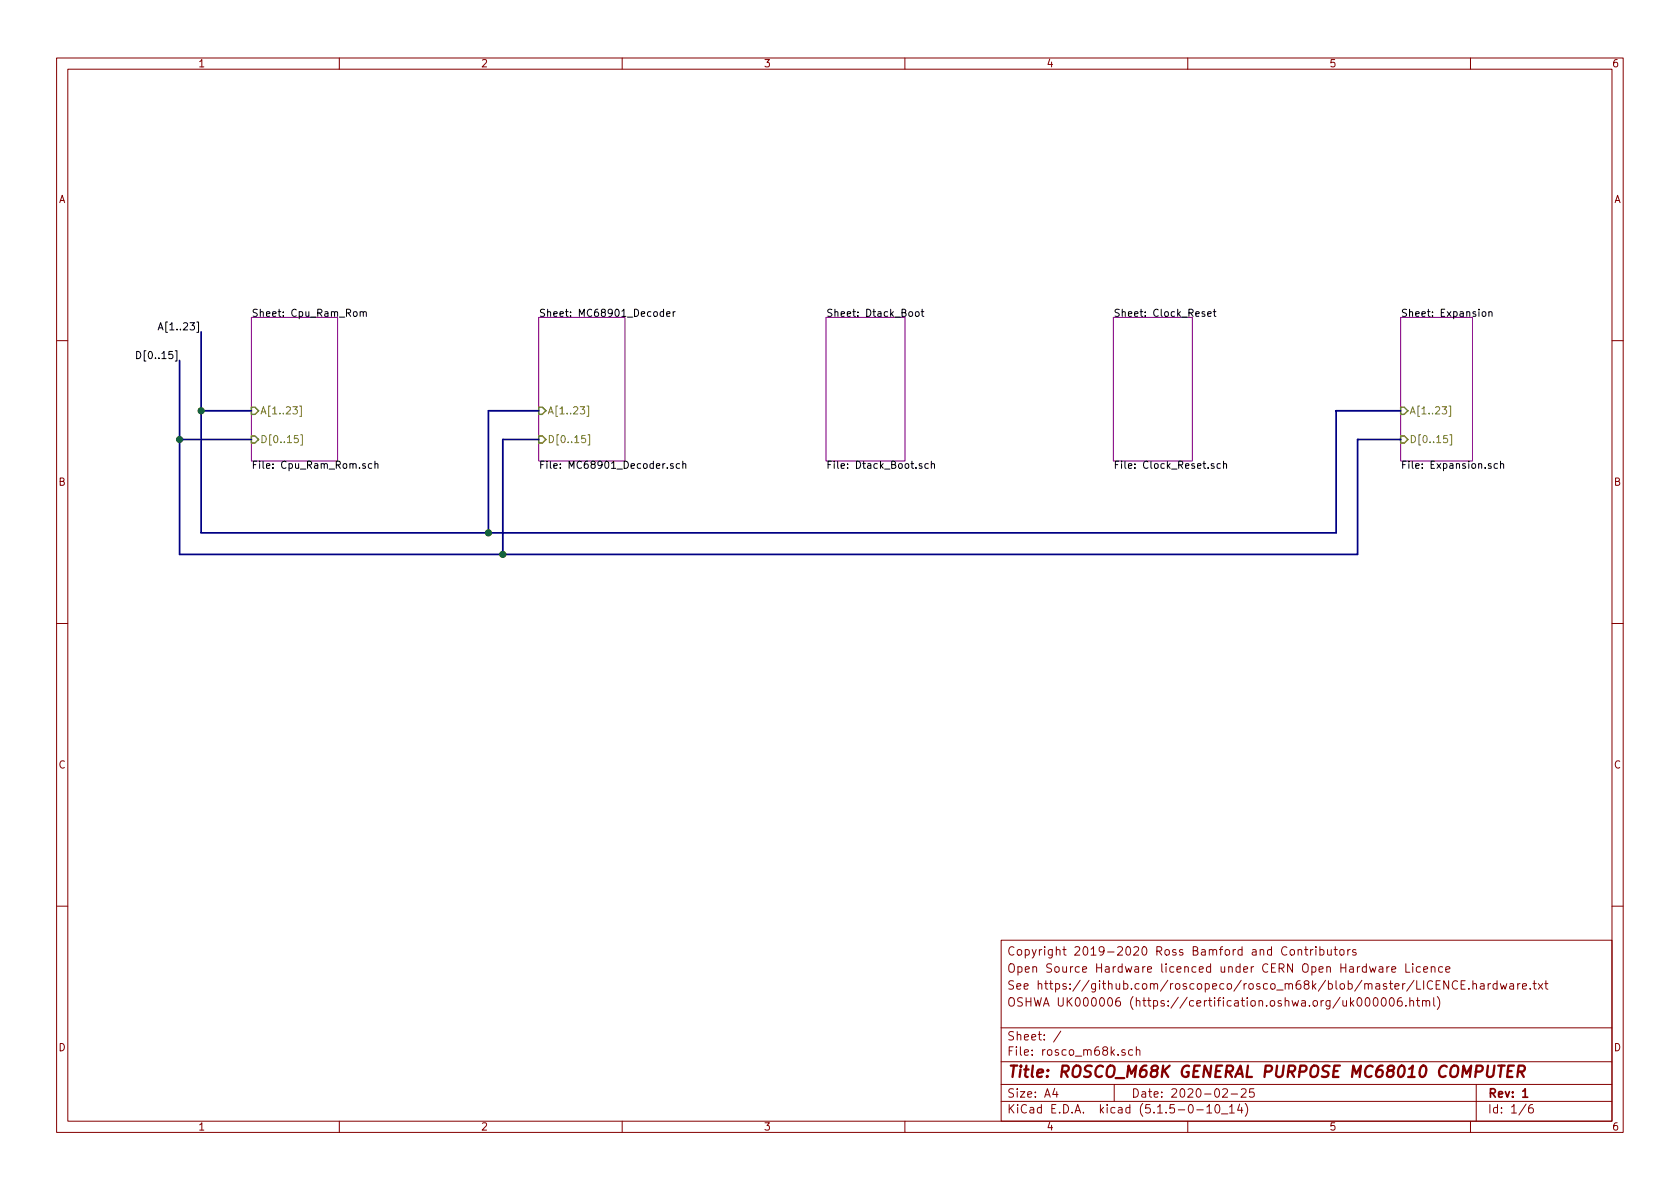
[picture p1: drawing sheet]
<svg xmlns="http://www.w3.org/2000/svg" width="297mm" height="210mm" viewBox="0 0 297 210" stroke-linecap="round" stroke-linejoin="round" font-family="sans-serif">
<g fill="none" stroke="#840000" stroke-width=".18">
<path d="M10 10.3h277v189.9h-277zM12 12.2h273v186.1h-273zM60 10.3v1.9M110 10.3v1.9M160 10.3v1.9M210 10.3v1.9M260 10.3v1.9M10 60.2h2M285 60.2h2M10 110.3h2M285 110.3h2M10 160.2h2"/>
<path d="M177 166.3h108v32h-108zM228.2 168l.2-.1 .4 .1v.8l-.2 .1-.4-.1zM229.5 168l.2-.1 .4 .1v.9M229.5 167.9v1M230.7 167.9h.5M230.9 167.4v1.3l.3 .2M231.7 167.9v1M232.2 167.9l-.5 .3M232.7 167.4v.2M232.7 167.9v1M233.4 168l.4-.1 .3 .3-.1 .6-.2 .1-.4-.1M233.4 167.4v1.5"/>
<path d="M234.7 167.9v.8a.39 .39 0 0 0 .7 .1M235.4 167.9v1M235.9 167.9h.5M236.1 167.4v1.3l.3 .2M236.9 168l.3-.1 .4 .1v.8l-.2 .1-.5-.1zM238.3 167.9v1M238.7 167.9l-.3 .1-.1 .2M239.7 168a.37 .37 0 0 0-.6 .1l.1 .2 .5 .2 .1 .1-.2 .3-.5-.1M240.1 176.6l.2-.2a.81 .81 0 0 1 .6 .6 .81 .81 0 0 1-.3 .8l-.2 .1a.79 .79 0 0 1-.3-1.3zM241.5 176.6l.4-.2a.94 .94 0 0 1 0 1.5l-.5-.3v-.6zM242.9 176.6l.4-.2a.94 .94 0 0 1 0 1.5 .82 .82 0 0 1-.4-1.3zM243.9 171h.5l.1 .9"/>
<path d="M244.4 176.5l.2-.1a.8 .8 0 0 1 .5 .8 .8 .8 0 0 1-.5 .7 1 1 0 0 1-.2-1.4zM244.5 171.3l-.5 .1-.2 .2 .2 .3h.5M245.2 170.9v1M245.6 170.9l-.4 .3M245.8 176.6l.2-.2a.8 .8 0 0 1 .5 .8 .8 .8 0 0 1-.5 .7l-.2-.1-.2-.4zM246.1 171.4l.7-.1-.1-.3-.4-.1-.2 .2 .1 .8h.5M247.8 176.4a.62 .62 0 0 0-.7 .7v.7l.3 .1 .5-.1v-.5l-.1-.2-.4-.1-.3 .3M248.6 177.8v.1M248.6 170.4v1.5h.7M249.3 177.1l.1-.1a.37 .37 0 0 1 .5 .1v.8M249.3 176.4v1.5M249.8 170.4v.2"/>
<path d="M249.8 170.9v1M250.4 176.9h.6M250.6 176.4v1.3l.4 .2M251.1 171l-.4-.1-.3 .3 .1 .6 .2 .1h.4M251.5 177.1l.1-.1a.37 .37 0 0 1 .5 .1v.8M251.5 176.9v1M251.7 171.4l.7-.1-.1-.3-.4-.1-.2 .2 .1 .8h.5M252.1 177.1l.2-.2 .4 .1 .1 .9M253.1 171.1v-.1a.37 .37 0 0 1 .6 .1v.8M253.1 170.9v1M253.5 176.4v1.3l.2 .2M254.1 176.2a1.71 1.71 0 0 1 0 2.3"/>
<path d="M255.1 171l-.5-.1-.2 .3 .1 .7h.6M255.6 171.4l.8-.1-.1-.3-.4-.1-.3 .2 .1 .8h.6M256.1 173.4v1.5l-.8-1.5v1.5M257.7 173.6a.7 .7 0 0 0-.9 .2 .7 .7 0 0 0 .1 .9 .55 .55 0 0 0 .8 .1M258.3 174.1h.6M259.1 173.4h-.8v1.5h.8M259.7 174.8v.1M260.4 174.1l.2-.2 .4 .1 .1 .9M260.4 173.4v1.5M261.8 174h.6v.9M262.4 174.3l-.5 .1-.2 .2 .2 .3 .5-.1M263.1 173.9v1"/>
<path d="M263.6 173.9l-.5 .3M264.7 174l-.4-.1-.3 .3 .1 .6 .2 .1 .4-.1M264.7 173.4v1.5M265.3 173.9l.3 1 .2-.7 .3 .7 .3-1M267 174h.6v.9M267.6 174.3l-.5 .1-.2 .2 .2 .3 .5-.1M268.4 173.9v1M268.8 173.9l-.4 .2v.1M269.2 174.4l.7-.1-.1-.3-.4-.1-.2 .2 .1 .7h.5M270.6 174.8v.1M271 173.9h.6M271.3 173.4v1.3l.3 .2"/>
<path d="M272 173.9l.8 1M272.8 173.9l-.8 1M273.1 173.9h.6M273.3 173.4v1.3l.4 .2M285 160.2h2M60 198.3v1.9M110 198.3v1.9M160 198.3v1.9M177 194.8h108M177 191.8h108M177 187.8h108M177 181.8h108"/>
<path d="M186.5 192.5l-.4 1h1M186.8 193v1M187.6 182.3l-1.3 2M197 191.8v3M198.9 185.7a.37 .37 0 0 0-.6 .1l.1 .2 .5 .2 .1 .1-.2 .3-.5-.1M200.3 185.7l-.5-.1-.3 .3 .1 .6 .2 .1 .5-.1M200.9 185.7h.1a.37 .37 0 0 1 .5 .1v.8M200.9 185.1v1.5M210 198.3v1.9M211.6 196.3h1.2M213.4 195.8l.4-.5v1.5M213.4 196.8h.8"/>
<path d="M215 195.4l.3-.1a.94 .94 0 0 1 0 1.5 .8 .8 0 0 1-.6-.6 .8 .8 0 0 1 .3-.8zM216 197h1.1M216.2 192.7l.2-.2h.4l.2 .5-.9 1h.9M217.4 195.8l.4-.5v1.5M217.4 196.8h.8M217.7 193.5h1.1M219.2 195.2l-.4 1.1h.9M219.5 192.7l.2-.2h.3l.3 .2v.3v.2l-.9 .8h.9M219.5 195.8v1M220.2 195.1a1.71 1.71 0 0 1 0 2.3M221.7 192.5h-.7l-.1 .7 .2-.1 .5 .1 .2 .2-.1 .5-.2 .1-.6-.1M260 198.3v1.9"/>
<path d="M261 191.8v6.5M269.8 195.2l-1.2 2M271 195.3a.62 .62 0 0 0-.7 .7v.7l.3 .1 .4-.1 .1-.5-.1-.2-.4-.1-.3 .3"/>
</g>
<path d="M269.2 193l.5-.5v1.5M269.2 194h.9" fill="none" stroke="#840000" stroke-width=".3"/>
<path d="M264.9 188.4h1.1M265.5 188.4l-.3 2M266.6 189.4h.7M267.7 188.4h-1l-.2 2h.9M268.4 189.5h.8a.56 .56 0 0 0 .4-.5 .56 .56 0 0 0-.3-.6h-.8l-.2 2M268.9 189.5l.5 .9" fill="none" stroke="#840000" stroke-width=".41"/>
<path d="M44.4 56.1h15.3v25.4h-15.3zM95.2 56.1h15.3v25.4h-15.3zM146 56.1h14v25.4h-14zM196.8 56.1h14v25.4h-14zM247.6 56.1h12.7v25.4h-12.7z" fill="none" stroke="#840084" stroke-width=".18"/>
<g fill="none" stroke="#000" stroke-width=".18">
<path d="M28 58.3l.4-1.2 .4 1.2M28.1 58h.6M63.7 55.2l.2-.1 .3 .1v.8M63.7 55.1v.9M64.2 55.3l.2-.2 .3 .1 .1 .8M117.3 55.2l-.3-.1-.3 .2 .1 .6h.5M117.3 54.7v1.3M117.9 55.5l.6-.1-.1-.2-.3-.1-.2 .2v.6h.5M119 55.1v.9M119.4 55.1l-.4 .2M162 55.2l.3-.1 .2 .2-.1 .6-.3 .1-.2-.2zM162.9 55.1h.4"/>
<path d="M163 54.7v1.1l.3 .2M213.5 55.5l.6-.1v-.2l-.4-.1-.2 .2 .1 .6h.5M214.5 55.1h.5M214.7 54.7v1.1l.3 .2M262.2 55.2l.3-.1 .2 .1v.5l-.1 .2-.3 .1-.2-.2v-.5zM263.2 55.2l.2-.1 .3 .1 .1 .8M263.2 55.1v.9M24.2 62.1a.64 .64 0 0 1 .7 .7 .64 .64 0 0 1-.7 .6zM65.7 82h-.3l-.3 .2 .2 .6h.4M66.3 82.1l.2-.1h.3v.8M66.3 81.6v1.2M119 82h-.3l-.2 .2 .1 .1 .4 .2v.3h-.5"/>
<path d="M120.2 82h-.4l-.2 .2 .1 .6h.5M120.7 82.1l.2-.1h.3l.1 .8M120.7 81.6v1.2M163 82h-.3l-.2 .2 .1 .1 .4 .2v.3h-.5M164.1 82h-.3l-.3 .2 .2 .6h.4M164.7 82.1l.2-.1h.3v.8M164.7 81.6v1.2M214.6 82h-.3l-.2 .2 .1 .1 .4 .2v.3h-.5M215.8 82h-.4l-.2 .2 .1 .6h.5M216.3 82.1l.2-.1h.3l.1 .8M216.3 81.6v1.2M263.6 82h-.3l-.2 .2 .1 .1 .4 .2v.3h-.5"/>
<path d="M264.8 82h-.4l-.2 .2 .1 .6h.5M265.3 82.1l.2-.1h.3l.1 .8M265.3 81.6v1.2"/>
</g>
<path d="M52.7 77h-.6l-.1 .6 .5-.1 .3 .2v.3l-.3 .3-.5-.1M53 71.8h.3v1.8h-.3M53.2 76.9h.3v1.8h-.3M103.5 77h-.6l-.1 .6 .5-.1 .3 .2v.3l-.3 .3-.5-.1M103.8 71.8h.3v1.8h-.3M104 76.9h.3v1.8h-.3M255.9 77h-.6l-.1 .6 .5-.1 .3 .2v.3l-.3 .3-.5-.1M256.2 71.8h.3v1.8h-.3M256.4 76.9h.3v1.8h-.3" fill="none" stroke="#848400" stroke-width=".18"/>
<path d="M44.4 77.1h.7l.6 .6-.6 .7h-.7zM44.4 72h.7l.6 .6-.6 .7h-.7zM95.2 77.1h.7l.6 .6-.6 .7h-.7zM95.2 72h.7l.6 .6-.6 .7h-.7zM247.6 77.1h.7l.6 .6-.6 .7h-.7zM247.6 72h.7l.6 .6-.6 .7h-.7z" fill="none" stroke="#848400" stroke-width=".25"/>
<path d="M35.6 58.7v35.5h200.6v-21.6h11.4M31.7 63.7v34.3h208.3v-20.3h7.6M31.7 77.7h12.7M35.6 72.6h8.8M95.2 77.7h-6.3v20.3M95.2 72.6h-8.8v21.6" fill="none" stroke="#000084" stroke-width=".3"/>
<g fill="#008400" stroke="#008400" stroke-width=".25">
<circle cx="31.8" cy="77.7" r=".51"/>
<circle cx="88.9" cy="98" r=".51"/>
<circle cx="35.6" cy="72.6" r=".51"/>
<circle cx="86.4" cy="94.2" r=".51"/>
</g>
<text font-size="2.8" fill="#840000" x="178" y="190.5">Title: ROSCO_M68K GENERAL PURPOSE MC68010 COMPUTER</text>
<g font-size="2.1" fill="#840000">
<text x="178" y="172">Open Source Hardware licenced under CERN Open Hardware Licence</text>
<text x="178" y="169">Copyright 2019-2020 Ross Bamford and Contributors</text>
<text x="178" y="178">OSHWA UK000006 (https://certification.oshwa.org/uk000006.html)</text>
<text x="178" y="175">See https://github.com/roscopeco/rosco_m68k/blob/master/LICENCE.hardware.txt</text>
<text x="178" y="184">Sheet: /</text>
<text x="178" y="186.7">File: rosco_m68k.sch</text>
<text x="178" y="196.9">KiCad E.D.A. kicad (5.1.5-0-10_14)</text>
<text x="178" y="194.1">Size: A4</text>
<text x="200" y="194.1">Date: 2020-02-25</text>
<text x="263" y="194.1">Rev: 1</text>
<text x="263" y="196.9">Id: 1/6</text>
</g>
<g font-size="1.8" fill="#840000">
<text x="35" y="11.9">1</text>
<text x="85" y="11.9">2</text>
<text x="135" y="11.9">3</text>
<text x="185" y="11.9">4</text>
<text x="235" y="11.9">5</text>
<text x="285" y="11.9">6</text>
<text x="10.4" y="35.9">A</text>
<text x="285.4" y="35.9">A</text>
<text x="10.4" y="85.9">B</text>
<text x="285.4" y="85.9">B</text>
<text x="10.4" y="135.9">C</text>
<text x="285.4" y="135.9">C</text>
<text x="10.4" y="185.9">D</text>
<text x="285.4" y="185.9">D</text>
<text x="35" y="199.9">1</text>
<text x="85" y="199.9">2</text>
<text x="135" y="199.9">3</text>
<text x="185" y="199.9">4</text>
<text x="235" y="199.9">5</text>
<text x="285" y="199.9">6</text>
</g>
<g font-size="1.8">
<text x="29.2" y="58.4">A[1..23]</text>
<text x="44.4" y="56">Sheet: Cpu_Ram_Rom</text>
<text x="95.2" y="56">Sheet: MC68901_Decoder</text>
<text x="146" y="56">Sheet: Dtack_Boot</text>
<text x="196.8" y="56">Sheet: Clock_Reset</text>
<text x="247.6" y="56">Sheet: Expansion</text>
<text x="25.3" y="63.5">D[0..15]</text>
<text x="44.4" y="82.9">File: Cpu_Ram_Rom.sch</text>
<text x="95.2" y="82.9">File: MC68901_Decoder.sch</text>
<text x="146" y="82.9">File: Dtack_Boot.sch</text>
<text x="196.8" y="82.9">File: Clock_Reset.sch</text>
<text x="247.6" y="82.9">File: Expansion.sch</text>
</g>
<g font-size="1.8" fill="#848400">
<text x="46" y="73.3">A[1..23]</text>
<text x="96.8" y="73.3">A[1..23]</text>
<text x="249.2" y="73.3">A[1..23]</text>
<text x="46" y="78.4">D[0..15]</text>
<text x="96.8" y="78.4">D[0..15]</text>
<text x="249.2" y="78.4">D[0..15]</text>
</g>
</svg>
